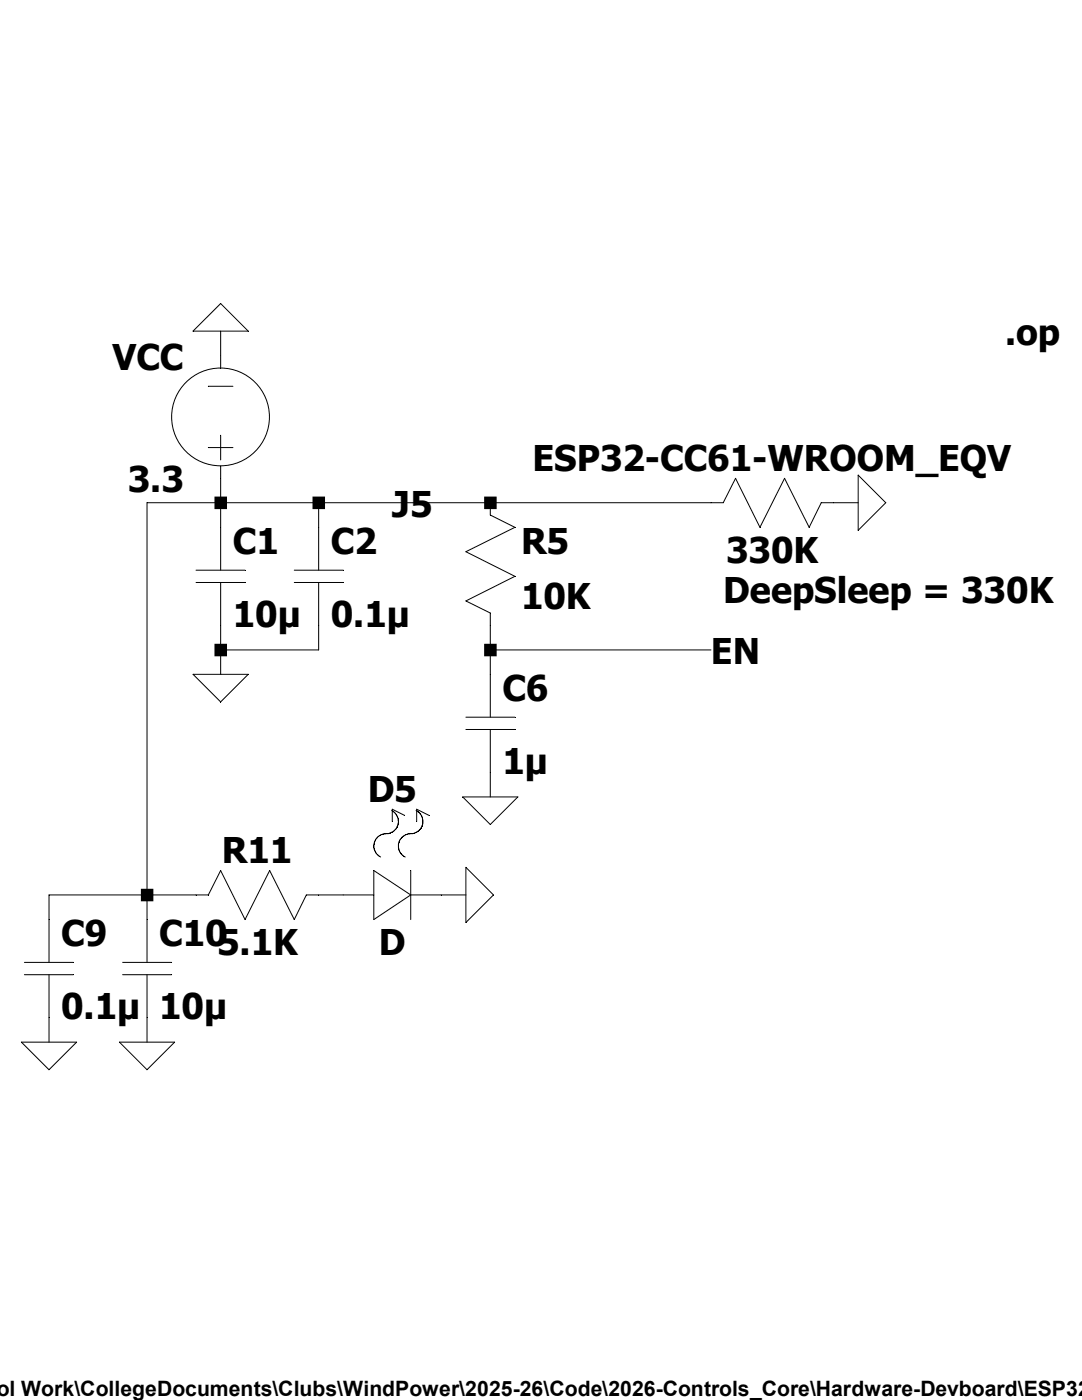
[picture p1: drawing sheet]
Version 4.1
SHEET 1 880 680
WIRE 192 32 192 16
WIRE 192 128 192 112
WIRE 192 128 144 128
WIRE 256 128 192 128
WIRE 368 128 256 128
WIRE 512 128 368 128
WIRE 608 128 592 128
WIRE 192 144 192 128
WIRE 256 144 256 128
WIRE 192 224 192 208
WIRE 256 224 256 208
WIRE 256 224 192 224
WIRE 368 224 368 208
WIRE 512 224 368 224
WIRE 192 240 192 224
WIRE 368 240 368 224
WIRE 368 320 368 304
WIRE 144 384 144 128
WIRE 144 384 80 384
WIRE 176 384 144 384
WIRE 272 384 256 384
WIRE 352 384 336 384
WIRE 80 400 80 384
WIRE 144 400 144 384
WIRE 80 480 80 464
WIRE 144 480 144 464
FLAG 192 240 0
FLAG 368 320 0
FLAG 608 128 0
FLAG 192 16 0
FLAG 352 384 0
FLAG 144 480 0
FLAG 80 480 0
SYMBOL voltage 192 128 R180
WINDOW 0 24 96 Left 2
WINDOW 3 24 16 Left 2
SYMATTR InstName VCC
SYMATTR Value 3.3
SYMBOL cap 176 144 R0
SYMATTR InstName C1
SYMATTR Value 10µ
SYMBOL cap 240 144 R0
SYMATTR InstName C2
SYMATTR Value 0.1µ
SYMBOL res 352 112 R0
SYMATTR InstName R5
SYMATTR Value 10K
SYMBOL res 608 112 R90
WINDOW 0 0 56 VBottom 2
WINDOW 3 32 56 VTop 2
SYMATTR InstName ESP32-CC61-WROOM_EQV
SYMATTR Value 330K
SYMBOL cap 352 240 R0
SYMATTR InstName C6
SYMATTR Value 1µ
SYMBOL res 272 368 R90
WINDOW 0 0 56 VBottom 2
WINDOW 3 32 56 VTop 2
SYMATTR InstName R11
SYMATTR Value 5.1K
SYMBOL LED 272 400 R270
WINDOW 0 72 32 VTop 2
WINDOW 3 0 32 VBottom 2
SYMATTR InstName D5
SYMBOL cap 128 400 R0
SYMATTR InstName C10
SYMATTR Value 10µ
SYMBOL cap 64 400 R0
SYMATTR InstName C9
SYMATTR Value 0.1µ
TEXT 304 128 Left 2 ;J5
TEXT 520 184 Left 2 ;DeepSleep = 330K
TEXT 512 224 Left 2 ;EN
TEXT 704 16 Left 2 !.op
